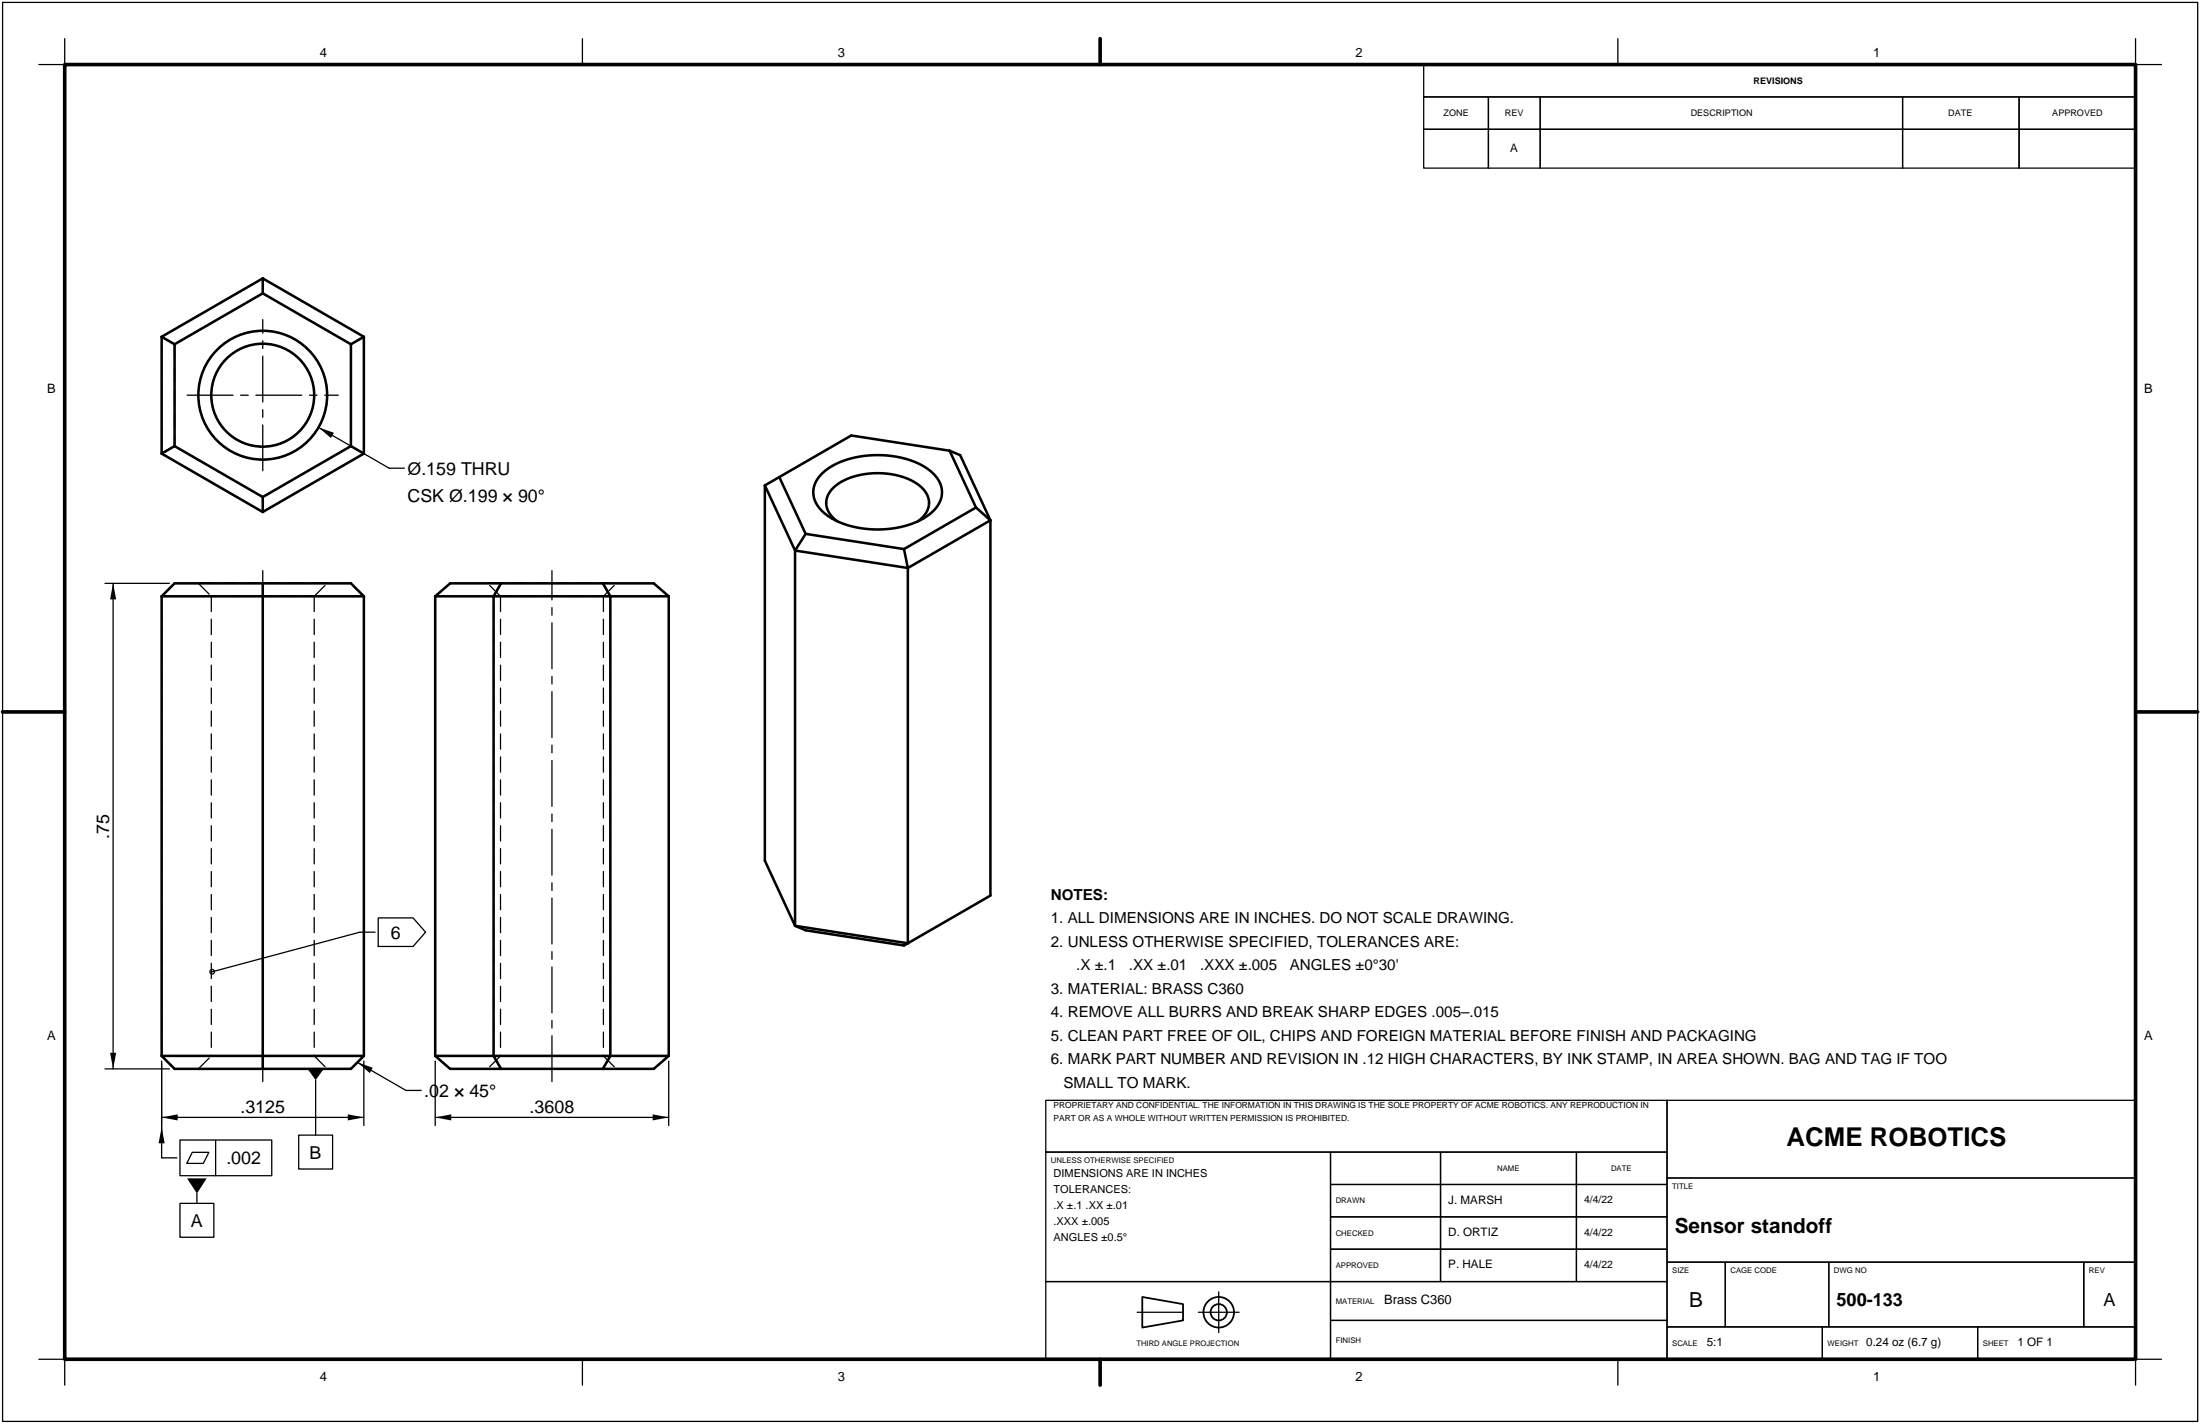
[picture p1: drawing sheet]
<svg xmlns="http://www.w3.org/2000/svg" width="432mm" height="279mm" viewBox="0 0 432 279" stroke-linecap="round" stroke-linejoin="round" font-family="sans-serif">
<g fill="none" stroke="#000" stroke-width=".25" stroke-dasharray="3 1.5">
<path d="M51.6 54.6v3M51.6 54.6l-19.9 11.5M51.6 57.6l-17.3 9.9M31.7 66.1l2.6 1.4M31.7 66.1v22.9M34.3 67.5v20M68.9 67.5l-17.3-9.9M71.4 66.1l-19.8-11.5M71.4 66.1l-2.5 1.4M31.7 89l19.9 11.5M34.3 87.5l17.3 10M34.3 87.5l-2.6 1.5"/>
<path d="M51.6 97.5l17.3-10M51.6 97.5v3M68.9 87.5v-20M71.4 89v-22.9M71.4 89l-2.5-1.5M31.7 117l2.6-2.5M38.9 114.5h25.3M38.9 114.5l2.6 2.5M41.5 117h20.2M41.5 117v90.2M51.6 117v-2.5M51.6 117h-19.9"/>
<path d="M51.6 114.5h-17.3M51.6 100.5l19.8-11.5M61.7 117h-20.2M61.7 117l2.5-2.5M61.7 117v90.2M64.2 114.5h-25.3M68.9 114.5h-17.3M71.4 117h-19.8M71.4 117l-2.5-2.5M95.7 114.5h12.6M96.9 117h-11.5M98.2 117h10.1"/>
<path d="M98.2 117l-2.5-2.5M98.2 117v90.2M98.3 114.5h-9.9M98.3 114.5l-1.4 2.5M108.3 114.5h12.7M108.3 117h10.1M118.3 114.5h-20M118.4 117h-20.2M118.4 117l2.6-2.5M118.4 117v90.2M119.8 117l-1.5-2.5M119.8 117h-22.9"/>
<path d="M121 114.5h-25.3M128.3 114.5h-10M131.3 117h-11.5M31.7 207.2v-90.2M31.7 207.2l2.6 2.5M38.9 209.7h25.3M38.9 209.7l2.6-2.5M41.5 207.2h20.2M51.6 207.2v-90.2M51.6 207.2v2.5M51.6 207.2h-19.9M51.6 209.7h-17.3"/>
<path d="M61.7 207.2h-20.2M61.7 207.2l2.5 2.5M64.2 209.7h-25.3M68.9 209.7h-17.3M71.4 207.2v-90.2M71.4 207.2h-19.8M71.4 207.2l-2.5 2.5M95.7 209.7h12.6M96.9 207.2v-90.2M96.9 207.2h-11.5M98.2 207.2h10.1M98.2 207.2l-2.5 2.5"/>
<path d="M98.3 209.7h-9.9M98.3 209.7l-1.4-2.5M108.3 209.7h12.7M108.3 207.2h10.1M118.3 209.7h-20M118.4 207.2h-20.2M118.4 207.2l2.6 2.5M119.8 207.2v-90.2M119.8 207.2l-1.5 2.5M119.8 207.2h-22.9M121 209.7h-25.3M128.3 209.7h-10"/>
<path d="M131.3 207.2h-11.5"/>
<circle cx="51.6" cy="77.5" r="12.6"/>
<circle cx="51.6" cy="77.5" r="10.1"/>
</g>
<g fill="none" stroke="#000" stroke-width=".5">
<path d="M51.6 54.6v3M51.6 54.6l19.8 11.5M51.6 57.6l17.3 9.9M51.6 54.6l-19.9 11.5M51.6 57.6l-17.3 9.9M31.7 66.1v22.9M31.7 66.1l2.6 1.4M34.3 67.5v20M68.9 67.5v20M71.4 66.1v22.9M71.4 66.1l-2.5 1.4M31.7 89l19.9 11.5"/>
<path d="M34.3 87.5l17.3 10M34.3 87.5l-2.6 1.5M51.6 97.5v3M68.9 87.5l2.5 1.5M68.9 87.5l-17.3 10M71.4 89l-19.8 11.5M150.1 95.2v73.7l6 12.8M150.1 95.2l6 12.8M153 93.6l5.1 11.1M153 93.6l-2.9 1.6M161.3 92.9a16.5 16.5 0 0 1 12.1-3.6 14.6 14.6 0 0 1 10.2 4.1 4.8 4.8 0 0 1-.7 7.1 17.4 17.4 0 0 1-12.6 3.3 14.2 14.2 0 0 1-9.5-4.1 4.7 4.7 0 0 1 .5-6.8zM186.4 88.4l2.1 .9 5.9 12.8"/>
<path d="M186.4 88.4l5.2 11.2M186.4 88.4l-19.3-3-14.1 8.2M191.6 99.6l2.8 2.5M191.6 99.6l-14.2 8.1M31.7 117h39.7M31.7 117l2.6-2.5h34.6l2.5 2.5M31.7 117v90.2M51.6 114.5v95.2M71.4 117v90.2M85.4 117h45.9M85.4 117l3-2.5h39.9l3 2.5M85.4 117v90.2"/>
<path d="M98.3 114.5l-1.4 2.5v90.2l1.4 2.5M118.3 114.5l1.5 2.5v90.2l-1.5 2.5M131.3 117v90.2M156.1 108v73.7M156.1 108l22.1 3.4M158.1 104.7l19.3 3M158.1 104.7l-2 3.3M164.3 102.3a4 4 0 0 1-1-6.4 12.8 12.8 0 0 1 9.8-3 11.6 11.6 0 0 1 8.3 3.3 3.8 3.8 0 0 1-.7 5.7l-.5 .4M177.4 107.7l.8 3.7M178.2 111.4v73.7M194.4 102.1v73.6l-16.2 9.4M194.4 102.1l-16.2 9.3"/>
<path d="M156.1 181.7l22.1 3.4M156.1 181.7l2 .8 19.3 3 .8-.4M31.7 207.2h39.7M31.7 207.2l2.6 2.5h34.6l2.5-2.5M85.4 207.2h45.9M85.4 207.2l3 2.5h39.9l3-2.5"/>
<circle cx="51.6" cy="77.5" r="12.6"/>
<circle cx="51.6" cy="77.5" r="10.1"/>
</g>
<path d="M36.7 77.5h29.7M51.6 92.4v-29.7M51.6 212.2v-100.2M108.3 212.2v-100.2M223.2 257.5h10M235.2 257.5h8M239.2 261.5v-8" fill="none" stroke="#000" stroke-width=".25" stroke-dasharray="9 1.5 1.5 1.5"/>
<g fill="none" stroke="#000" stroke-width=".25">
<path d="M.5 .5h430.8v278.4h-430.8zM12.7 7.6v5.1h-5.1M114.3 7.6v5.1M215.9 7.6v5.1M279.4 12.7h139.8v6.3h-139.8zM279.4 19h12.7v6.4h-12.7zM292.1 19h10.2v6.4h-10.2zM302.3 19h71.1v6.4h-71.1zM317.5 7.6v5.1M373.4 19h22.9v6.4h-22.9zM396.3 19h22.9v6.4h-22.9zM419.2 7.6v5.1h5"/>
<path d="M279.4 25.4h12.7v7.6h-12.7zM292.1 25.4h10.2v7.6h-10.2zM302.3 25.4h71.1v7.6h-71.1zM373.4 25.4h22.9v7.6h-22.9zM396.3 25.4h22.9v7.6h-22.9zM62.5 83.9l13.9 8h3M20.6 114.5h12.7M22.2 114.5v95.2M7.6 139.7h5.1M419.2 139.7h5M73.6 182.9h-3l-29 7.8M74.2 180.1h6.9l2.4 2.8-2.4 2.8h-6.9z"/>
<path d="M20.6 209.7h12.7M31.7 208.2v19h3M31.7 219.2h39.7M62 211.9v10.8M70.1 208.5l9.6 5.5h3M71.4 208.2v12.6M85.4 219.2h45.9M85.4 208.2v12.6M131.3 208.2v12.6M205.3 215.9h121.9v10.2h-121.9zM327.2 215.9h92v15.2h-92zM35.3 223.7h18v7h-18z"/>
<path d="M35.3 236.1h6.7v6.7h-6.7zM37.7 226.1h3.3l-1.1 2.2h-3.2zM38.6 234.2v1.9M42.3 223.7v7M58.6 222.7h6.7v6.7h-6.7zM205.3 226.1h55.8v25.4h-55.8zM261.1 226.1h21.6v6.3h-21.6zM261.1 232.4h21.6v6.4h-21.6zM261.1 238.8h21.6v6.3h-21.6zM282.7 226.1h26.7v6.3h-26.7zM282.7 232.4h26.7v6.4h-26.7zM282.7 238.8h26.7v6.3h-26.7z"/>
<path d="M309.4 226.1h17.8v6.3h-17.8zM309.4 232.4h17.8v6.4h-17.8zM309.4 238.8h17.8v6.3h-17.8zM327.2 231.1h92v16.5h-92zM205.3 251.5h55.8v15.2h-55.8zM261.1 245.1h21.6v6.4h-21.6zM261.1 251.5h66.1v7.6h-66.1zM261.1 259.1h66.1v7.6h-66.1zM282.7 245.1h26.7v6.4h-26.7zM309.4 245.1h17.8v6.4h-17.8zM327.2 247.6h11.4v12.7h-11.4zM338.6 247.6h20.3v12.7h-20.3z"/>
<path d="M358.9 247.6h50.1v12.7h-50.1zM409 247.6h10.2v12.7h-10.2zM7.6 266.7h5.1v5.1M114.3 266.7v5.1M215.9 266.7v5.1M317.5 266.7v5.1M327.2 260.3h30.5v6.4h-30.5zM357.7 260.3h30.5v6.4h-30.5zM388.2 260.3h31v6.4h-31zM424.2 266.7h-5v5.1"/>
<circle cx="41.6" cy="190.7" r=".45"/>
</g>
<path d="M62.5 83.9l3 1-.6 1.1zM22.2 114.5l.6 3.1h-1.2zM21.6 206.6h1.2l-.6 3.1zM31.7 219.2l3.2-.6v1.2zM60.4 209.7h3.2l-1.6 2.2zM70.1 208.5l3.1 1-.6 1zM68.3 218.6l3.1 .6-3.1 .6zM85.4 219.2l3.2-.6v1.2zM128.1 218.6l3.2 .6-3.2 .6zM31.7 221.2l.6 3.1h-1.2zM36.7 231.2h3.9l-2 3z" fill="#000"/>
<path d="M12.7 12.7h406.5v254h-406.5zM215.9 7.6v5.1M.5 139.7h12.2M419.2 139.7h12.1M215.9 266.7v5.1" fill="none" stroke="#000" stroke-width=".71"/>
<g fill="none" stroke="#000" stroke-width=".35">
<path d="M224.2 254.5l8 1.4v3.2l-8 1.4z"/>
<circle cx="239.2" cy="257.5" r="3"/>
<circle cx="239.2" cy="257.5" r="1.6"/>
</g>
<text font-size="5.1" x="350.6" y="224.8">ACME ROBOTICS</text>
<g font-size="4.1">
<text x="328.7" y="241.8">Sensor standoff</text>
<text x="331.5" y="256.5">B</text>
</g>
<g font-size="3.6">
<text x="360.5" y="256.3">500-133</text>
<text x="412.8" y="256.3">A</text>
</g>
<g font-size="3.5">
<text x="80" y="93.1">Ø.159 THRU</text>
<text x="80" y="98.5">CSK Ø.199 × 90°</text>
<text x="21.4" y="164.5" transform="rotate(-90 21.4 164.5)">.75</text>
<text x="76.7" y="184.2">6</text>
<text x="83.3" y="215.2">.02 × 45°</text>
<text x="47.2" y="218.4">.3125</text>
<text x="104" y="218.4">.3608</text>
<text x="60.7" y="227.3">B</text>
<text x="44.4" y="228.4">.002</text>
<text x="37.4" y="240.7">A</text>
</g>
<g font-size="3">
<text x="206.3" y="176.5">NOTES:</text>
<text x="206.3" y="185.7">2. UNLESS OTHERWISE SPECIFIED, TOLERANCES ARE:</text>
<text x="206.3" y="181.1">1. ALL DIMENSIONS ARE IN INCHES. DO NOT SCALE DRAWING.</text>
<text x="211.2" y="190.3">.X ±.1</text>
<text x="221.6" y="190.3">.XX ±.01</text>
<text x="235.5" y="190.3">.XXX ±.005</text>
<text x="253.2" y="190.3">ANGLES ±0°30'</text>
<text x="206.3" y="194.9">3. MATERIAL: BRASS C360</text>
<text x="206.3" y="199.6">4. REMOVE ALL BURRS AND BREAK SHARP EDGES .005–.015</text>
<text x="206.3" y="208.8">6. MARK PART NUMBER AND REVISION IN .12 HIGH CHARACTERS, BY INK STAMP, IN AREA SHOWN. BAG AND TAG IF TOO</text>
<text x="206.3" y="204.2">5. CLEAN PART FREE OF OIL, CHIPS AND FOREIGN MATERIAL BEFORE FINISH AND PACKAGING</text>
<text x="208.7" y="213.4">SMALL TO MARK.</text>
</g>
<g font-size="2.5">
<text x="62.8" y="11.1">4</text>
<text x="164.4" y="11.1">3</text>
<text x="266" y="11.1">2</text>
<text x="367.6" y="11.1">1</text>
<text x="9.3" y="77.1">B</text>
<text x="420.8" y="77.1">B</text>
<text x="9.3" y="204.1">A</text>
<text x="420.8" y="204.1">A</text>
<text x="271.7" y="255.9">Brass C360</text>
<text x="62.8" y="271">4</text>
<text x="164.4" y="271">3</text>
<text x="266" y="271">2</text>
<text x="367.6" y="271">1</text>
</g>
<g font-size="2.3">
<text x="296.4" y="29.8">A</text>
<text x="284.3" y="236.2">J. MARSH</text>
<text x="284.3" y="242.5">D. ORTIZ</text>
<text x="284.3" y="248.9">P. HALE</text>
<text x="335" y="264.1">5:1</text>
<text x="366.3" y="264.1">0.24 oz (6.7 g)</text>
<text x="396" y="264.1">1 OF 1</text>
</g>
<g font-size="2.2">
<text x="206.8" y="230.9">DIMENSIONS ARE IN INCHES</text>
<text x="206.8" y="234">TOLERANCES:</text>
<text x="206.8" y="237.2">.X ±.1 .XX ±.01</text>
<text x="206.8" y="240.3">.XXX ±.005</text>
<text x="206.8" y="243.4">ANGLES ±0.5°</text>
</g>
<g font-size="2">
<text x="310.9" y="236.1">4/4/22</text>
<text x="310.9" y="242.5">4/4/22</text>
<text x="310.9" y="248.8">4/4/22</text>
</g>
<g font-size="1.8">
<text x="344.2" y="16.5">REVISIONS</text>
<text x="283.3" y="22.8">ZONE</text>
<text x="295.4" y="22.8">REV</text>
<text x="331.8" y="22.8">DESCRIPTION</text>
<text x="382.4" y="22.8">DATE</text>
<text x="402.8" y="22.8">APPROVED</text>
</g>
<g font-size="1.7">
<text x="206.8" y="217.5">PROPRIETARY AND CONFIDENTIAL. THE INFORMATION IN THIS DRAWING IS THE SOLE PROPERTY OF ACME ROBOTICS. ANY REPRODUCTION IN</text>
<text x="206.8" y="219.9">PART OR AS A WHOLE WITHOUT WRITTEN PERMISSION IS PROHIBITED.</text>
</g>
<g font-size="1.5">
<text x="206.3" y="228.2">UNLESS OTHERWISE SPECIFIED</text>
<text x="293.9" y="229.8">NAME</text>
<text x="316.2" y="229.8">DATE</text>
<text x="328.2" y="233.3">TITLE</text>
<text x="262.2" y="236.1">DRAWN</text>
<text x="262.2" y="242.5">CHECKED</text>
<text x="262.2" y="248.8">APPROVED</text>
<text x="328.2" y="249.8">SIZE</text>
<text x="339.6" y="249.8">CAGE CODE</text>
<text x="360" y="249.8">DWG NO</text>
<text x="410" y="249.8">REV</text>
<text x="262.2" y="255.8">MATERIAL</text>
<text x="262.2" y="263.4">FINISH</text>
<text x="223.1" y="264.1">THIRD ANGLE PROJECTION</text>
<text x="328.2" y="264.1">SCALE</text>
<text x="358.7" y="264.1">WEIGHT</text>
<text x="389.2" y="264.1">SHEET</text>
</g>
</svg>
